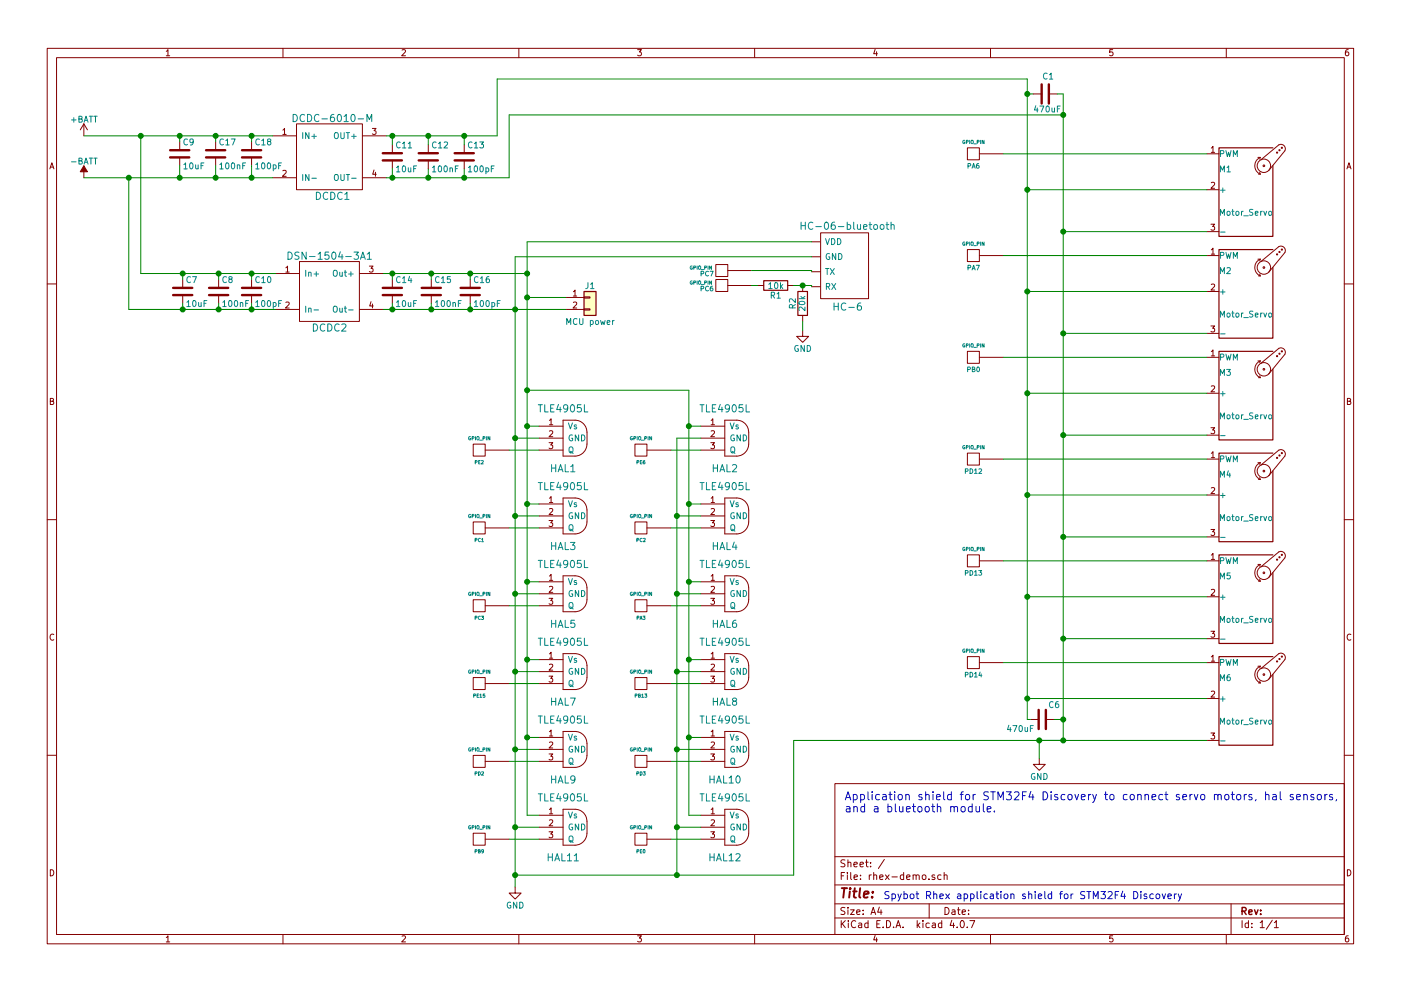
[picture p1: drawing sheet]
EESchema Schematic File Version 2
LIBS:power
LIBS:device
LIBS:switches
LIBS:relays
LIBS:motors
LIBS:transistors
LIBS:conn
LIBS:linear
LIBS:regul
LIBS:74xx
LIBS:cmos4000
LIBS:adc-dac
LIBS:memory
LIBS:xilinx
LIBS:microcontrollers
LIBS:dsp
LIBS:microchip
LIBS:analog_switches
LIBS:motorola
LIBS:texas
LIBS:intel
LIBS:audio
LIBS:interface
LIBS:digital-audio
LIBS:philips
LIBS:display
LIBS:cypress
LIBS:siliconi
LIBS:opto
LIBS:atmel
LIBS:contrib
LIBS:valves
LIBS:rhex-demo-cache
EELAYER 25 0
EELAYER END
$Descr A4 11693 8268
encoding utf-8
Sheet 1 1
Title ""
Date ""
Rev ""
Comp ""
Comment1 ""
Comment2 ""
Comment3 ""
Comment4 ""
$EndDescr
$Comp
L Motor_Servo M1
U 1 1
P 10375 1575
F 0 "M1" H 10175 1750 50  0000 L CNN
F 1 "Motor_Servo" H 10175 1415 50  0000 L TNN
F 2 "Pin_Headers:Pin_Header_Straight_1x03_Pitch2.54mm" H 10375 1385 50  0001 C CNN
F 3 "" H 10375 1385 50  0001 C CNN
	1    10375 1575
	1    0    0    -1  
$EndComp
$Comp
L Motor_Servo M2
U 1 1
P 10375 2425
F 0 "M2" H 10175 2600 50  0000 L CNN
F 1 "Motor_Servo" H 10175 2265 50  0000 L TNN
F 2 "Pin_Headers:Pin_Header_Straight_1x03_Pitch2.54mm" H 10375 2235 50  0001 C CNN
F 3 "" H 10375 2235 50  0001 C CNN
	1    10375 2425
	1    0    0    -1  
$EndComp
$Comp
L Motor_Servo M3
U 1 1
P 10375 3275
F 0 "M3" H 10175 3450 50  0000 L CNN
F 1 "Motor_Servo" H 10175 3115 50  0000 L TNN
F 2 "Pin_Headers:Pin_Header_Straight_1x03_Pitch2.54mm" H 10375 3085 50  0001 C CNN
F 3 "" H 10375 3085 50  0001 C CNN
	1    10375 3275
	1    0    0    -1  
$EndComp
$Comp
L Motor_Servo M4
U 1 1
P 10375 4125
F 0 "M4" H 10175 4300 50  0000 L CNN
F 1 "Motor_Servo" H 10175 3965 50  0000 L TNN
F 2 "Pin_Headers:Pin_Header_Straight_1x03_Pitch2.54mm" H 10375 3935 50  0001 C CNN
F 3 "" H 10375 3935 50  0001 C CNN
	1    10375 4125
	1    0    0    -1  
$EndComp
$Comp
L Motor_Servo M5
U 1 1
P 10375 4975
F 0 "M5" H 10175 5150 50  0000 L CNN
F 1 "Motor_Servo" H 10175 4815 50  0000 L TNN
F 2 "Pin_Headers:Pin_Header_Straight_1x03_Pitch2.54mm" H 10375 4785 50  0001 C CNN
F 3 "" H 10375 4785 50  0001 C CNN
	1    10375 4975
	1    0    0    -1  
$EndComp
$Comp
L Motor_Servo M6
U 1 1
P 10375 5825
F 0 "M6" H 10175 6000 50  0000 L CNN
F 1 "Motor_Servo" H 10175 5665 50  0000 L TNN
F 2 "Pin_Headers:Pin_Header_Straight_1x03_Pitch2.54mm" H 10375 5635 50  0001 C CNN
F 3 "" H 10375 5635 50  0001 C CNN
	1    10375 5825
	1    0    0    -1  
$EndComp
$Comp
L C C1
U 1 1
P 8725 775
F 0 "C1" V 8575 750 50  0000 L CNN
F 1 "470uF" V 8850 675 50  0000 L CNN
F 2 "Capacitors_THT:C_Axial_L3.8mm_D2.6mm_P7.50mm_Horizontal" H 8763 625 50  0001 C CNN
F 3 "" H 8725 775 50  0001 C CNN
	1    8725 775 
	0    1    1    0   
$EndComp
$Comp
L C C6
U 1 1
P 8700 6000
F 0 "C6" V 8575 6050 50  0000 L CNN
F 1 "470uF" V 8775 5700 50  0000 L CNN
F 2 "Capacitors_THT:C_Axial_L3.8mm_D2.6mm_P7.50mm_Horizontal" H 8738 5850 50  0001 C CNN
F 3 "" H 8700 6000 50  0001 C CNN
	1    8700 6000
	0    1    1    0   
$EndComp
$Comp
L GND #PWR01
U 1 1
P 8675 6325
F 0 "#PWR01" H 8675 6075 50  0001 C CNN
F 1 "GND" H 8675 6175 50  0000 C CNN
F 2 "" H 8675 6325 50  0001 C CNN
F 3 "" H 8675 6325 50  0001 C CNN
	1    8675 6325
	1    0    0    -1  
$EndComp
$Comp
L DSN-1504-3A DSN-1504-3A1
U 1 1
P 2750 2375
F 0 "DSN-1504-3A1" H 2750 2625 60  0000 C CNN
F 1 "DCDC2" H 2750 2025 60  0000 C CNN
F 2 "rhex2:DSN-1504-2A1" H 2750 2375 60  0001 C CNN
F 3 "" H 2750 2375 60  0001 C CNN
	1    2750 2375
	1    0    0    -1  
$EndComp
$Comp
L DCDC-6010-M DCDC1
U 1 1
P 2775 1275
F 0 "DCDC1" H 2775 925 60  0000 C CNN
F 1 "DCDC-6010-M" H 2775 1575 60  0000 C CNN
F 2 "rhex:DCDC-6010-M" H 2775 1275 60  0001 C CNN
F 3 "" H 2775 1275 60  0001 C CNN
	1    2775 1275
	1    0    0    -1  
$EndComp
$Comp
L TLE4905L HAL1
U 1 1
P 4700 3650
F 0 "HAL1" H 4700 3400 60  0000 C CNN
F 1 "TLE4905L" H 4700 3900 60  0000 C CNN
F 2 "Pin_Headers:Pin_Header_Straight_1x03_Pitch2.54mm" H 4700 3650 60  0001 C CNN
F 3 "" H 4700 3650 60  0001 C CNN
	1    4700 3650
	1    0    0    -1  
$EndComp
$Comp
L TLE4905L HAL3
U 1 1
P 4700 4300
F 0 "HAL3" H 4700 4050 60  0000 C CNN
F 1 "TLE4905L" H 4700 4550 60  0000 C CNN
F 2 "Pin_Headers:Pin_Header_Straight_1x03_Pitch2.54mm" H 4700 4300 60  0001 C CNN
F 3 "" H 4700 4300 60  0001 C CNN
	1    4700 4300
	1    0    0    -1  
$EndComp
$Comp
L TLE4905L HAL5
U 1 1
P 4700 4950
F 0 "HAL5" H 4700 4700 60  0000 C CNN
F 1 "TLE4905L" H 4700 5200 60  0000 C CNN
F 2 "Pin_Headers:Pin_Header_Straight_1x03_Pitch2.54mm" H 4700 4950 60  0001 C CNN
F 3 "" H 4700 4950 60  0001 C CNN
	1    4700 4950
	1    0    0    -1  
$EndComp
$Comp
L TLE4905L HAL7
U 1 1
P 4700 5600
F 0 "HAL7" H 4700 5350 60  0000 C CNN
F 1 "TLE4905L" H 4700 5850 60  0000 C CNN
F 2 "Pin_Headers:Pin_Header_Straight_1x03_Pitch2.54mm" H 4700 5600 60  0001 C CNN
F 3 "" H 4700 5600 60  0001 C CNN
	1    4700 5600
	1    0    0    -1  
$EndComp
$Comp
L TLE4905L HAL9
U 1 1
P 4700 6250
F 0 "HAL9" H 4700 6000 60  0000 C CNN
F 1 "TLE4905L" H 4700 6500 60  0000 C CNN
F 2 "Pin_Headers:Pin_Header_Straight_1x03_Pitch2.54mm" H 4700 6250 60  0001 C CNN
F 3 "" H 4700 6250 60  0001 C CNN
	1    4700 6250
	1    0    0    -1  
$EndComp
$Comp
L TLE4905L HAL11
U 1 1
P 4700 6900
F 0 "HAL11" H 4700 6650 60  0000 C CNN
F 1 "TLE4905L" H 4700 7150 60  0000 C CNN
F 2 "Pin_Headers:Pin_Header_Straight_1x03_Pitch2.54mm" H 4700 6900 60  0001 C CNN
F 3 "" H 4700 6900 60  0001 C CNN
	1    4700 6900
	1    0    0    -1  
$EndComp
$Comp
L TLE4905L HAL2
U 1 1
P 6050 3650
F 0 "HAL2" H 6050 3400 60  0000 C CNN
F 1 "TLE4905L" H 6050 3900 60  0000 C CNN
F 2 "Pin_Headers:Pin_Header_Straight_1x03_Pitch2.54mm" H 6050 3650 60  0001 C CNN
F 3 "" H 6050 3650 60  0001 C CNN
	1    6050 3650
	1    0    0    -1  
$EndComp
$Comp
L TLE4905L HAL4
U 1 1
P 6050 4300
F 0 "HAL4" H 6050 4050 60  0000 C CNN
F 1 "TLE4905L" H 6050 4550 60  0000 C CNN
F 2 "Pin_Headers:Pin_Header_Straight_1x03_Pitch2.54mm" H 6050 4300 60  0001 C CNN
F 3 "" H 6050 4300 60  0001 C CNN
	1    6050 4300
	1    0    0    -1  
$EndComp
$Comp
L TLE4905L HAL6
U 1 1
P 6050 4950
F 0 "HAL6" H 6050 4700 60  0000 C CNN
F 1 "TLE4905L" H 6050 5200 60  0000 C CNN
F 2 "Pin_Headers:Pin_Header_Straight_1x03_Pitch2.54mm" H 6050 4950 60  0001 C CNN
F 3 "" H 6050 4950 60  0001 C CNN
	1    6050 4950
	1    0    0    -1  
$EndComp
$Comp
L TLE4905L HAL8
U 1 1
P 6050 5600
F 0 "HAL8" H 6050 5350 60  0000 C CNN
F 1 "TLE4905L" H 6050 5850 60  0000 C CNN
F 2 "Pin_Headers:Pin_Header_Straight_1x03_Pitch2.54mm" H 6050 5600 60  0001 C CNN
F 3 "" H 6050 5600 60  0001 C CNN
	1    6050 5600
	1    0    0    -1  
$EndComp
$Comp
L TLE4905L HAL10
U 1 1
P 6050 6250
F 0 "HAL10" H 6050 6000 60  0000 C CNN
F 1 "TLE4905L" H 6050 6500 60  0000 C CNN
F 2 "Pin_Headers:Pin_Header_Straight_1x03_Pitch2.54mm" H 6050 6250 60  0001 C CNN
F 3 "" H 6050 6250 60  0001 C CNN
	1    6050 6250
	1    0    0    -1  
$EndComp
$Comp
L TLE4905L HAL12
U 1 1
P 6050 6900
F 0 "HAL12" H 6050 6650 60  0000 C CNN
F 1 "TLE4905L" H 6050 7150 60  0000 C CNN
F 2 "Pin_Headers:Pin_Header_Straight_1x03_Pitch2.54mm" H 6050 6900 60  0001 C CNN
F 3 "" H 6050 6900 60  0001 C CNN
	1    6050 6900
	1    0    0    -1  
$EndComp
$Comp
L GND #PWR02
U 1 1
P 4300 7400
F 0 "#PWR02" H 4300 7150 50  0001 C CNN
F 1 "GND" H 4300 7250 50  0000 C CNN
F 2 "" H 4300 7400 50  0001 C CNN
F 3 "" H 4300 7400 50  0001 C CNN
	1    4300 7400
	1    0    0    -1  
$EndComp
$Comp
L GPIO_PIN PA6
U 1 1
P 8125 1275
F 0 "PA6" H 8125 1175 39  0000 C CNN
F 1 "GPIO_PIN" H 8125 1375 28  0000 C CNN
F 2 "Pin_Headers:Pin_Header_Straight_1x01_Pitch2.54mm" H 8125 1275 60  0001 C CNN
F 3 "" H 8125 1275 60  0001 C CNN
	1    8125 1275
	1    0    0    -1  
$EndComp
$Comp
L GPIO_PIN PA7
U 1 1
P 8125 2125
F 0 "PA7" H 8125 2025 39  0000 C CNN
F 1 "GPIO_PIN" H 8125 2225 28  0000 C CNN
F 2 "Pin_Headers:Pin_Header_Straight_1x01_Pitch2.54mm" H 8125 2125 60  0001 C CNN
F 3 "" H 8125 2125 60  0001 C CNN
	1    8125 2125
	1    0    0    -1  
$EndComp
$Comp
L GPIO_PIN PB0
U 1 1
P 8125 2975
F 0 "PB0" H 8125 2875 39  0000 C CNN
F 1 "GPIO_PIN" H 8125 3075 28  0000 C CNN
F 2 "Pin_Headers:Pin_Header_Straight_1x01_Pitch2.54mm" H 8125 2975 60  0001 C CNN
F 3 "" H 8125 2975 60  0001 C CNN
	1    8125 2975
	1    0    0    -1  
$EndComp
$Comp
L GPIO_PIN PD12
U 1 1
P 8125 3825
F 0 "PD12" H 8125 3725 39  0000 C CNN
F 1 "GPIO_PIN" H 8125 3925 28  0000 C CNN
F 2 "Pin_Headers:Pin_Header_Straight_1x01_Pitch2.54mm" H 8125 3825 60  0001 C CNN
F 3 "" H 8125 3825 60  0001 C CNN
	1    8125 3825
	1    0    0    -1  
$EndComp
$Comp
L GPIO_PIN PD13
U 1 1
P 8125 4675
F 0 "PD13" H 8125 4575 39  0000 C CNN
F 1 "GPIO_PIN" H 8125 4775 28  0000 C CNN
F 2 "Pin_Headers:Pin_Header_Straight_1x01_Pitch2.54mm" H 8125 4675 60  0001 C CNN
F 3 "" H 8125 4675 60  0001 C CNN
	1    8125 4675
	1    0    0    -1  
$EndComp
$Comp
L GPIO_PIN PD14
U 1 1
P 8125 5525
F 0 "PD14" H 8125 5425 39  0000 C CNN
F 1 "GPIO_PIN" H 8125 5625 28  0000 C CNN
F 2 "Pin_Headers:Pin_Header_Straight_1x01_Pitch2.54mm" H 8125 5525 60  0001 C CNN
F 3 "" H 8125 5525 60  0001 C CNN
	1    8125 5525
	1    0    0    -1  
$EndComp
$Comp
L GPIO_PIN PE0
U 1 1
P 5350 7000
F 0 "PE0" H 5350 6900 28  0000 C CNN
F 1 "GPIO_PIN" H 5350 7100 28  0000 C CNN
F 2 "Pin_Headers:Pin_Header_Straight_1x01_Pitch2.54mm" H 5350 7000 60  0001 C CNN
F 3 "" H 5350 7000 60  0001 C CNN
	1    5350 7000
	1    0    0    -1  
$EndComp
$Comp
L GPIO_PIN PD3
U 1 1
P 5350 6350
F 0 "PD3" H 5350 6250 28  0000 C CNN
F 1 "GPIO_PIN" H 5350 6450 28  0000 C CNN
F 2 "Pin_Headers:Pin_Header_Straight_1x01_Pitch2.54mm" H 5350 6350 60  0001 C CNN
F 3 "" H 5350 6350 60  0001 C CNN
	1    5350 6350
	1    0    0    -1  
$EndComp
$Comp
L GPIO_PIN PB13
U 1 1
P 5350 5700
F 0 "PB13" H 5350 5600 28  0000 C CNN
F 1 "GPIO_PIN" H 5350 5800 28  0000 C CNN
F 2 "Pin_Headers:Pin_Header_Straight_1x01_Pitch2.54mm" H 5350 5700 60  0001 C CNN
F 3 "" H 5350 5700 60  0001 C CNN
	1    5350 5700
	1    0    0    -1  
$EndComp
$Comp
L GPIO_PIN PA3
U 1 1
P 5350 5050
F 0 "PA3" H 5350 4950 28  0000 C CNN
F 1 "GPIO_PIN" H 5350 5150 28  0000 C CNN
F 2 "Pin_Headers:Pin_Header_Straight_1x01_Pitch2.54mm" H 5350 5050 60  0001 C CNN
F 3 "" H 5350 5050 60  0001 C CNN
	1    5350 5050
	1    0    0    -1  
$EndComp
$Comp
L GPIO_PIN PC2
U 1 1
P 5350 4400
F 0 "PC2" H 5350 4300 28  0000 C CNN
F 1 "GPIO_PIN" H 5350 4500 28  0000 C CNN
F 2 "Pin_Headers:Pin_Header_Straight_1x01_Pitch2.54mm" H 5350 4400 60  0001 C CNN
F 3 "" H 5350 4400 60  0001 C CNN
	1    5350 4400
	1    0    0    -1  
$EndComp
$Comp
L GPIO_PIN PE6
U 1 1
P 5350 3750
F 0 "PE6" H 5350 3650 28  0000 C CNN
F 1 "GPIO_PIN" H 5350 3850 28  0000 C CNN
F 2 "Pin_Headers:Pin_Header_Straight_1x01_Pitch2.54mm" H 5350 3750 60  0001 C CNN
F 3 "" H 5350 3750 60  0001 C CNN
	1    5350 3750
	1    0    0    -1  
$EndComp
$Comp
L GPIO_PIN PE2
U 1 1
P 4000 3750
F 0 "PE2" H 4000 3650 28  0000 C CNN
F 1 "GPIO_PIN" H 4000 3850 28  0000 C CNN
F 2 "Pin_Headers:Pin_Header_Straight_1x01_Pitch2.54mm" H 4000 3750 60  0001 C CNN
F 3 "" H 4000 3750 60  0001 C CNN
	1    4000 3750
	1    0    0    -1  
$EndComp
$Comp
L GPIO_PIN PC1
U 1 1
P 4000 4400
F 0 "PC1" H 4000 4300 28  0000 C CNN
F 1 "GPIO_PIN" H 4000 4500 28  0000 C CNN
F 2 "Pin_Headers:Pin_Header_Straight_1x01_Pitch2.54mm" H 4000 4400 60  0001 C CNN
F 3 "" H 4000 4400 60  0001 C CNN
	1    4000 4400
	1    0    0    -1  
$EndComp
$Comp
L GPIO_PIN PC3
U 1 1
P 4000 5050
F 0 "PC3" H 4000 4950 28  0000 C CNN
F 1 "GPIO_PIN" H 4000 5150 28  0000 C CNN
F 2 "Pin_Headers:Pin_Header_Straight_1x01_Pitch2.54mm" H 4000 5050 60  0001 C CNN
F 3 "" H 4000 5050 60  0001 C CNN
	1    4000 5050
	1    0    0    -1  
$EndComp
$Comp
L GPIO_PIN PE15
U 1 1
P 4000 5700
F 0 "PE15" H 4000 5600 28  0000 C CNN
F 1 "GPIO_PIN" H 4000 5800 28  0000 C CNN
F 2 "Pin_Headers:Pin_Header_Straight_1x01_Pitch2.54mm" H 4000 5700 60  0001 C CNN
F 3 "" H 4000 5700 60  0001 C CNN
	1    4000 5700
	1    0    0    -1  
$EndComp
$Comp
L GPIO_PIN PD2
U 1 1
P 4000 6350
F 0 "PD2" H 4000 6250 28  0000 C CNN
F 1 "GPIO_PIN" H 4000 6450 28  0000 C CNN
F 2 "Pin_Headers:Pin_Header_Straight_1x01_Pitch2.54mm" H 4000 6350 60  0001 C CNN
F 3 "" H 4000 6350 60  0001 C CNN
	1    4000 6350
	1    0    0    -1  
$EndComp
$Comp
L GPIO_PIN PB9
U 1 1
P 4000 7000
F 0 "PB9" H 4000 6900 28  0000 C CNN
F 1 "GPIO_PIN" H 4000 7100 28  0000 C CNN
F 2 "Pin_Headers:Pin_Header_Straight_1x01_Pitch2.54mm" H 4000 7000 60  0001 C CNN
F 3 "" H 4000 7000 60  0001 C CNN
	1    4000 7000
	1    0    0    -1  
$EndComp
$Comp
L GPIO_PIN PC7
U 1 1
P 6025 2250
F 0 "PC7" H 5900 2225 39  0000 C CNN
F 1 "GPIO_PIN" H 5850 2275 28  0000 C CNN
F 2 "Pin_Headers:Pin_Header_Straight_1x01_Pitch2.54mm" H 6025 2250 60  0001 C CNN
F 3 "" H 6025 2250 60  0001 C CNN
	1    6025 2250
	1    0    0    -1  
$EndComp
$Comp
L GPIO_PIN PC6
U 1 1
P 6025 2375
F 0 "PC6" H 5900 2350 39  0000 C CNN
F 1 "GPIO_PIN" H 5850 2400 28  0000 C CNN
F 2 "Pin_Headers:Pin_Header_Straight_1x01_Pitch2.54mm" H 6025 2375 60  0001 C CNN
F 3 "" H 6025 2375 60  0001 C CNN
	1    6025 2375
	1    0    0    -1  
$EndComp
$Comp
L GND #PWR03
U 1 1
P 6700 2750
F 0 "#PWR03" H 6700 2500 50  0001 C CNN
F 1 "GND" H 6700 2600 50  0000 C CNN
F 2 "" H 6700 2750 50  0001 C CNN
F 3 "" H 6700 2750 50  0001 C CNN
	1    6700 2750
	1    0    0    -1  
$EndComp
$Comp
L R R1
U 1 1
P 6475 2375
F 0 "R1" V 6555 2375 50  0000 C CNN
F 1 "10k" V 6475 2375 50  0000 C CNN
F 2 "Resistors_THT:R_Axial_DIN0204_L3.6mm_D1.6mm_P5.08mm_Horizontal" V 6405 2375 50  0001 C CNN
F 3 "" H 6475 2375 50  0001 C CNN
	1    6475 2375
	0    1    1    0   
$EndComp
$Comp
L R R2
U 1 1
P 6700 2525
F 0 "R2" V 6780 2525 50  0000 C CNN
F 1 "20k" V 6700 2525 50  0000 C CNN
F 2 "Resistors_THT:R_Axial_DIN0204_L3.6mm_D1.6mm_P5.08mm_Horizontal" V 6630 2525 50  0001 C CNN
F 3 "" H 6700 2525 50  0001 C CNN
	1    6700 2525
	-1   0    0    1   
$EndComp
$Comp
L C C16
U 1 1
P 3925 2425
F 0 "C16" H 3950 2525 50  0000 L CNN
F 1 "100pF" H 3950 2325 50  0000 L CNN
F 2 "Capacitors_THT:C_Axial_L3.8mm_D2.6mm_P7.50mm_Horizontal" H 3963 2275 50  0001 C CNN
F 3 "" H 3925 2425 50  0001 C CNN
	1    3925 2425
	1    0    0    -1  
$EndComp
$Comp
L C C15
U 1 1
P 3600 2425
F 0 "C15" H 3625 2525 50  0000 L CNN
F 1 "100nF" H 3625 2325 50  0000 L CNN
F 2 "Capacitors_THT:C_Axial_L3.8mm_D2.6mm_P7.50mm_Horizontal" H 3638 2275 50  0001 C CNN
F 3 "" H 3600 2425 50  0001 C CNN
	1    3600 2425
	1    0    0    -1  
$EndComp
$Comp
L C C14
U 1 1
P 3275 2425
F 0 "C14" H 3300 2525 50  0000 L CNN
F 1 "10uF" H 3300 2325 50  0000 L CNN
F 2 "Capacitors_THT:C_Axial_L3.8mm_D2.6mm_P7.50mm_Horizontal" H 3313 2275 50  0001 C CNN
F 3 "" H 3275 2425 50  0001 C CNN
	1    3275 2425
	1    0    0    -1  
$EndComp
$Comp
L C C10
U 1 1
P 2100 2425
F 0 "C10" H 2125 2525 50  0000 L CNN
F 1 "100pF" H 2125 2325 50  0000 L CNN
F 2 "Capacitors_THT:C_Axial_L3.8mm_D2.6mm_P7.50mm_Horizontal" H 2138 2275 50  0001 C CNN
F 3 "" H 2100 2425 50  0001 C CNN
	1    2100 2425
	1    0    0    -1  
$EndComp
$Comp
L C C8
U 1 1
P 1825 2425
F 0 "C8" H 1850 2525 50  0000 L CNN
F 1 "100nF" H 1850 2325 50  0000 L CNN
F 2 "Capacitors_THT:C_Axial_L3.8mm_D2.6mm_P7.50mm_Horizontal" H 1863 2275 50  0001 C CNN
F 3 "" H 1825 2425 50  0001 C CNN
	1    1825 2425
	1    0    0    -1  
$EndComp
$Comp
L C C7
U 1 1
P 1525 2425
F 0 "C7" H 1550 2525 50  0000 L CNN
F 1 "10uF" H 1550 2325 50  0000 L CNN
F 2 "Capacitors_THT:C_Axial_L3.8mm_D2.6mm_P7.50mm_Horizontal" H 1563 2275 50  0001 C CNN
F 3 "" H 1525 2425 50  0001 C CNN
	1    1525 2425
	1    0    0    -1  
$EndComp
$Comp
L HC-06-bluetooth HC-6
U 1 1
P 7025 2200
F 0 "HC-6" H 7075 1850 60  0000 C CNN
F 1 "HC-06-bluetooth" H 7075 2525 60  0000 C CNN
F 2 "Pin_Headers:Pin_Header_Straight_1x06_Pitch2.54mm" H 7075 2140 60  0001 C CNN
F 3 "" H 7075 2140 60  0001 C CNN
	1    7025 2200
	1    0    0    -1  
$EndComp
$Comp
L C C11
U 1 1
P 3275 1300
F 0 "C11" H 3300 1400 50  0000 L CNN
F 1 "10uF" H 3300 1200 50  0000 L CNN
F 2 "Capacitors_THT:C_Axial_L3.8mm_D2.6mm_P7.50mm_Horizontal" H 3313 1150 50  0001 C CNN
F 3 "" H 3275 1300 50  0001 C CNN
	1    3275 1300
	1    0    0    -1  
$EndComp
$Comp
L C C12
U 1 1
P 3575 1300
F 0 "C12" H 3600 1400 50  0000 L CNN
F 1 "100nF" H 3600 1200 50  0000 L CNN
F 2 "Capacitors_THT:C_Axial_L3.8mm_D2.6mm_P7.50mm_Horizontal" H 3613 1150 50  0001 C CNN
F 3 "" H 3575 1300 50  0001 C CNN
	1    3575 1300
	1    0    0    -1  
$EndComp
$Comp
L C C13
U 1 1
P 3875 1300
F 0 "C13" H 3900 1400 50  0000 L CNN
F 1 "100pF" H 3900 1200 50  0000 L CNN
F 2 "Capacitors_THT:C_Axial_L3.8mm_D2.6mm_P7.50mm_Horizontal" H 3913 1150 50  0001 C CNN
F 3 "" H 3875 1300 50  0001 C CNN
	1    3875 1300
	1    0    0    -1  
$EndComp
$Comp
L C C9
U 1 1
P 1500 1275
F 0 "C9" H 1525 1375 50  0000 L CNN
F 1 "10uF" H 1525 1175 50  0000 L CNN
F 2 "Capacitors_THT:C_Axial_L3.8mm_D2.6mm_P7.50mm_Horizontal" H 1538 1125 50  0001 C CNN
F 3 "" H 1500 1275 50  0001 C CNN
	1    1500 1275
	1    0    0    -1  
$EndComp
$Comp
L C C17
U 1 1
P 1800 1275
F 0 "C17" H 1825 1375 50  0000 L CNN
F 1 "100nF" H 1825 1175 50  0000 L CNN
F 2 "Capacitors_THT:C_Axial_L3.8mm_D2.6mm_P7.50mm_Horizontal" H 1838 1125 50  0001 C CNN
F 3 "" H 1800 1275 50  0001 C CNN
	1    1800 1275
	1    0    0    -1  
$EndComp
$Comp
L C C18
U 1 1
P 2100 1275
F 0 "C18" H 2125 1375 50  0000 L CNN
F 1 "100pF" H 2125 1175 50  0000 L CNN
F 2 "Capacitors_THT:C_Axial_L3.8mm_D2.6mm_P7.50mm_Horizontal" H 2138 1125 50  0001 C CNN
F 3 "" H 2100 1275 50  0001 C CNN
	1    2100 1275
	1    0    0    -1  
$EndComp
$Comp
L +BATT #PWR04
U 1 1
P 700 1125
F 0 "#PWR04" H 700 975 50  0001 C CNN
F 1 "+BATT" H 700 1265 50  0000 C CNN
F 2 "Pin_Headers:Pin_Header_Straight_1x01_Pitch2.54mm" H 700 1125 50  0001 C CNN
F 3 "" H 700 1125 50  0001 C CNN
	1    700  1125
	1    0    0    -1  
$EndComp
$Comp
L -BATT #PWR05
U 1 1
P 700 1475
F 0 "#PWR05" H 700 1325 50  0001 C CNN
F 1 "-BATT" H 700 1615 50  0000 C CNN
F 2 "Pin_Headers:Pin_Header_Straight_1x01_Pitch2.54mm" H 700 1475 50  0001 C CNN
F 3 "" H 700 1475 50  0001 C CNN
	1    700  1475
	1    0    0    -1  
$EndComp
$Comp
L Conn_01x02 J1
U 1 1
P 4925 2475
F 0 "J1" H 4925 2575 50  0000 C CNN
F 1 "MCU power" H 4925 2275 50  0000 C CNN
F 2 "Pin_Headers:Pin_Header_Straight_1x02_Pitch2.54mm" H 4925 2475 50  0001 C CNN
F 3 "" H 4925 2475 50  0001 C CNN
	1    4925 2475
	1    0    0    -1  
$EndComp
Text Notes 7050 6775 0    67   ~ 0
Application shield for STM32F4 Discovery to connect servo motors, hal sensors,\nand a bluetooth module.
Text Notes 7375 7500 0    60   ~ 0
Spybot Rhex application shield for STM32F4 Discovery
Wire Wire Line
	8375 1275 10075 1275
Wire Wire Line
	8375 2125 10075 2125
Wire Wire Line
	8575 1575 10075 1575
Wire Wire Line
	8875 1925 10075 1925
Connection ~ 8575 1575
Wire Wire Line
	8575 2425 10075 2425
Connection ~ 8575 2425
Wire Wire Line
	8575 3275 10075 3275
Wire Wire Line
	8875 3625 10075 3625
Wire Wire Line
	8575 4125 10075 4125
Connection ~ 8575 3275
Wire Wire Line
	8875 4475 10075 4475
Wire Wire Line
	8575 4975 10075 4975
Connection ~ 8575 4125
Wire Wire Line
	8875 5325 10075 5325
Wire Wire Line
	8575 5825 10075 5825
Connection ~ 8575 4975
Wire Wire Line
	6625 6175 8675 6175
Wire Wire Line
	8675 6175 8875 6175
Wire Wire Line
	8875 6175 10075 6175
Wire Wire Line
	8375 2975 10075 2975
Wire Wire Line
	8375 3825 10075 3825
Wire Wire Line
	8375 4675 10075 4675
Wire Wire Line
	8375 5525 10075 5525
Wire Wire Line
	8875 775  8875 950 
Wire Wire Line
	8875 950  8875 1925
Wire Wire Line
	8875 1925 8875 2775
Wire Wire Line
	8875 2775 8875 3625
Wire Wire Line
	8875 3625 8875 4475
Wire Wire Line
	8875 4475 8875 5325
Wire Wire Line
	8875 5325 8875 6000
Wire Wire Line
	8875 6000 8875 6175
Wire Wire Line
	8875 6175 8675 6175
Wire Wire Line
	8675 6175 8675 6325
Connection ~ 8675 6175
Connection ~ 8875 5325
Connection ~ 8875 4475
Connection ~ 8875 3625
Connection ~ 8875 2775
Wire Wire Line
	5650 6900 5850 6900
Wire Wire Line
	5650 3650 5650 4300
Wire Wire Line
	5650 4300 5650 4950
Wire Wire Line
	5650 4950 5650 5600
Wire Wire Line
	5650 5600 5650 6250
Wire Wire Line
	5650 6250 5650 6900
Wire Wire Line
	5650 6900 5650 7300
Wire Wire Line
	4300 2135 4300 2575
Wire Wire Line
	4300 2575 4300 3650
Wire Wire Line
	4300 3650 4300 4300
Wire Wire Line
	4300 4300 4300 4950
Wire Wire Line
	4300 4950 4300 5600
Wire Wire Line
	4300 5600 4300 6250
Wire Wire Line
	4300 6250 4300 6900
Wire Wire Line
	4300 6900 4300 7300
Wire Wire Line
	4300 7300 4300 7400
Wire Wire Line
	5650 6250 5850 6250
Connection ~ 5650 6900
Wire Wire Line
	5650 5600 5850 5600
Connection ~ 5650 6250
Wire Wire Line
	5650 4950 5850 4950
Connection ~ 5650 5600
Wire Wire Line
	5650 4300 5850 4300
Connection ~ 5650 4950
Wire Wire Line
	5650 3650 5850 3650
Connection ~ 5650 4300
Connection ~ 4300 7300
Wire Wire Line
	4300 6900 4500 6900
Wire Wire Line
	4300 6250 4500 6250
Connection ~ 4300 6900
Wire Wire Line
	4300 5600 4500 5600
Connection ~ 4300 6250
Wire Wire Line
	4300 4950 4500 4950
Connection ~ 4300 5600
Wire Wire Line
	4300 4300 4500 4300
Connection ~ 4300 4950
Wire Wire Line
	4300 3650 4500 3650
Connection ~ 4300 4300
Wire Wire Line
	5850 3550 5750 3550
Wire Wire Line
	5750 3250 5750 3550
Wire Wire Line
	5750 3550 5750 4200
Wire Wire Line
	5750 4200 5750 4850
Wire Wire Line
	5750 4850 5750 5500
Wire Wire Line
	5750 5500 5750 6150
Wire Wire Line
	5750 6150 5750 6800
Wire Wire Line
	4400 3550 4500 3550
Connection ~ 4400 3250
Wire Wire Line
	4400 4200 4500 4200
Connection ~ 4400 3550
Wire Wire Line
	4400 4850 4500 4850
Connection ~ 4400 4200
Wire Wire Line
	4400 5500 4500 5500
Connection ~ 4400 4850
Wire Wire Line
	4400 6150 4500 6150
Connection ~ 4400 5500
Wire Wire Line
	4400 6800 4500 6800
Connection ~ 4400 6150
Wire Wire Line
	5750 4200 5850 4200
Connection ~ 5750 3550
Wire Wire Line
	5750 4850 5850 4850
Connection ~ 5750 4200
Wire Wire Line
	5750 5500 5850 5500
Connection ~ 5750 4850
Wire Wire Line
	5750 6150 5850 6150
Connection ~ 5750 5500
Wire Wire Line
	5750 6800 5850 6800
Connection ~ 5750 6150
Wire Wire Line
	6275 2250 6775 2250
Wire Wire Line
	6775 2250 6775 2260
Wire Wire Line
	6275 2375 6325 2375
Wire Wire Line
	6625 2375 6700 2375
Wire Wire Line
	6700 2375 6775 2375
Wire Wire Line
	6775 2375 6775 2385
Connection ~ 6700 2375
Wire Wire Line
	6700 2675 6700 2750
Wire Wire Line
	4250 3750 4500 3750
Wire Wire Line
	4250 4400 4500 4400
Wire Wire Line
	4250 5050 4500 5050
Wire Wire Line
	4250 5700 4500 5700
Wire Wire Line
	4250 6350 4500 6350
Wire Wire Line
	4250 7000 4500 7000
Wire Wire Line
	5600 7000 5850 7000
Wire Wire Line
	5600 6350 5850 6350
Wire Wire Line
	5600 5700 5850 5700
Wire Wire Line
	5600 5050 5850 5050
Wire Wire Line
	5600 4400 5850 4400
Wire Wire Line
	5600 3750 5850 3750
Connection ~ 8875 1925
Wire Wire Line
	1175 2275 1525 2275
Wire Wire Line
	1525 2275 1825 2275
Wire Wire Line
	1825 2275 2100 2275
Wire Wire Line
	2100 2275 2300 2275
Wire Wire Line
	1525 2275 1525 2325
Wire Wire Line
	1825 2325 1825 2275
Connection ~ 1825 2275
Wire Wire Line
	2100 2325 2100 2275
Connection ~ 2100 2275
Wire Wire Line
	1075 2575 1525 2575
Wire Wire Line
	1525 2575 1825 2575
Wire Wire Line
	1825 2575 2100 2575
Wire Wire Line
	2100 2575 2300 2575
Wire Wire Line
	1525 2575 1525 2525
Wire Wire Line
	1825 2525 1825 2575
Connection ~ 1825 2575
Wire Wire Line
	2100 2525 2100 2575
Connection ~ 2100 2575
Wire Wire Line
	3925 2575 3925 2525
Wire Wire Line
	3275 2525 3275 2575
Connection ~ 3275 2575
Wire Wire Line
	3600 2575 3600 2525
Connection ~ 3600 2575
Wire Wire Line
	3275 2325 3275 2275
Connection ~ 3275 2275
Wire Wire Line
	3600 2275 3600 2325
Connection ~ 3600 2275
Connection ~ 3925 2275
Wire Wire Line
	4400 2010 4400 2275
Wire Wire Line
	4400 2275 4400 2475
Wire Wire Line
	4400 2475 4400 3250
Wire Wire Line
	4400 3250 4400 3550
Wire Wire Line
	4400 3550 4400 4200
Wire Wire Line
	4400 4200 4400 4850
Wire Wire Line
	4400 4850 4400 5500
Wire Wire Line
	4400 5500 4400 6150
Wire Wire Line
	4400 6150 4400 6800
Connection ~ 3925 2575
Wire Wire Line
	3225 1125 3275 1125
Wire Wire Line
	3275 1125 3575 1125
Wire Wire Line
	3575 1125 3875 1125
Wire Wire Line
	3875 1125 4150 1125
Wire Wire Line
	3875 1125 3875 1200
Wire Wire Line
	3575 1200 3575 1125
Connection ~ 3575 1125
Wire Wire Line
	3275 1200 3275 1125
Connection ~ 3275 1125
Wire Wire Line
	3875 1475 3875 1400
Wire Wire Line
	3575 1475 3575 1400
Connection ~ 3575 1475
Wire Wire Line
	3275 1475 3275 1400
Connection ~ 3275 1475
Connection ~ 3875 1125
Connection ~ 3875 1475
Connection ~ 1525 2275
Connection ~ 1525 2575
Wire Wire Line
	700  1475 1075 1475
Wire Wire Line
	1075 1475 1500 1475
Wire Wire Line
	1500 1475 1800 1475
Wire Wire Line
	1800 1475 2100 1475
Wire Wire Line
	2100 1475 2275 1475
Wire Wire Line
	2100 1475 2100 1375
Wire Wire Line
	1800 1475 1800 1375
Connection ~ 2100 1475
Wire Wire Line
	1500 1475 1500 1375
Connection ~ 1800 1475
Wire Wire Line
	1500 1125 1500 1175
Wire Wire Line
	700  1125 1175 1125
Wire Wire Line
	1175 1125 1500 1125
Wire Wire Line
	1500 1125 1800 1125
Wire Wire Line
	1800 1125 2100 1125
Wire Wire Line
	2100 1125 2275 1125
Wire Wire Line
	2100 1175 2100 1125
Connection ~ 2100 1125
Wire Wire Line
	1800 1175 1800 1125
Connection ~ 1800 1125
Wire Wire Line
	3200 2575 3275 2575
Wire Wire Line
	3275 2575 3600 2575
Wire Wire Line
	3600 2575 3925 2575
Wire Wire Line
	3925 2575 4300 2575
Wire Wire Line
	4300 2575 4725 2575
Wire Wire Line
	3925 2275 3925 2325
Wire Wire Line
	4300 2135 6775 2135
Wire Wire Line
	4150 1125 4150 650 
Wire Wire Line
	4150 650  8575 650 
Wire Wire Line
	4250 950  8875 950 
Wire Wire Line
	4250 1475 4250 950 
Connection ~ 1500 1125
Connection ~ 1500 1475
Wire Wire Line
	1175 2275 1175 1125
Connection ~ 1175 1125
Wire Wire Line
	1075 2575 1075 1475
Connection ~ 1075 1475
Wire Wire Line
	4400 3250 5750 3250
Wire Wire Line
	4300 7300 5650 7300
Wire Wire Line
	5650 7300 6625 7300
Connection ~ 4300 3650
Wire Wire Line
	3200 2275 3275 2275
Wire Wire Line
	3275 2275 3600 2275
Wire Wire Line
	3600 2275 3925 2275
Wire Wire Line
	3925 2275 4400 2275
Connection ~ 4300 2575
Wire Wire Line
	4725 2475 4400 2475
Connection ~ 4400 2475
Connection ~ 4400 2275
Wire Wire Line
	4400 2010 6775 2010
Connection ~ 5650 7300
Connection ~ 8875 6175
Connection ~ 8575 5825
Wire Wire Line
	8875 2775 10075 2775
Wire Wire Line
	3225 1475 3275 1475
Wire Wire Line
	3275 1475 3575 1475
Wire Wire Line
	3575 1475 3875 1475
Wire Wire Line
	3875 1475 4250 1475
Wire Wire Line
	8625 775  8575 775 
Connection ~ 8575 775 
Wire Wire Line
	8875 6000 8800 6000
Connection ~ 8875 6000
Wire Wire Line
	8575 6000 8600 6000
Wire Wire Line
	8575 650  8575 775 
Wire Wire Line
	8575 775  8575 1575
Wire Wire Line
	8575 1575 8575 2425
Wire Wire Line
	8575 2425 8575 3275
Wire Wire Line
	8575 3275 8575 4125
Wire Wire Line
	8575 4125 8575 4975
Wire Wire Line
	8575 4975 8575 5825
Wire Wire Line
	8575 5825 8575 6000
Connection ~ 8875 950 
Wire Wire Line
	8875 775  8825 775 
Wire Wire Line
	6625 7300 6625 6175
$EndSCHEMATC
